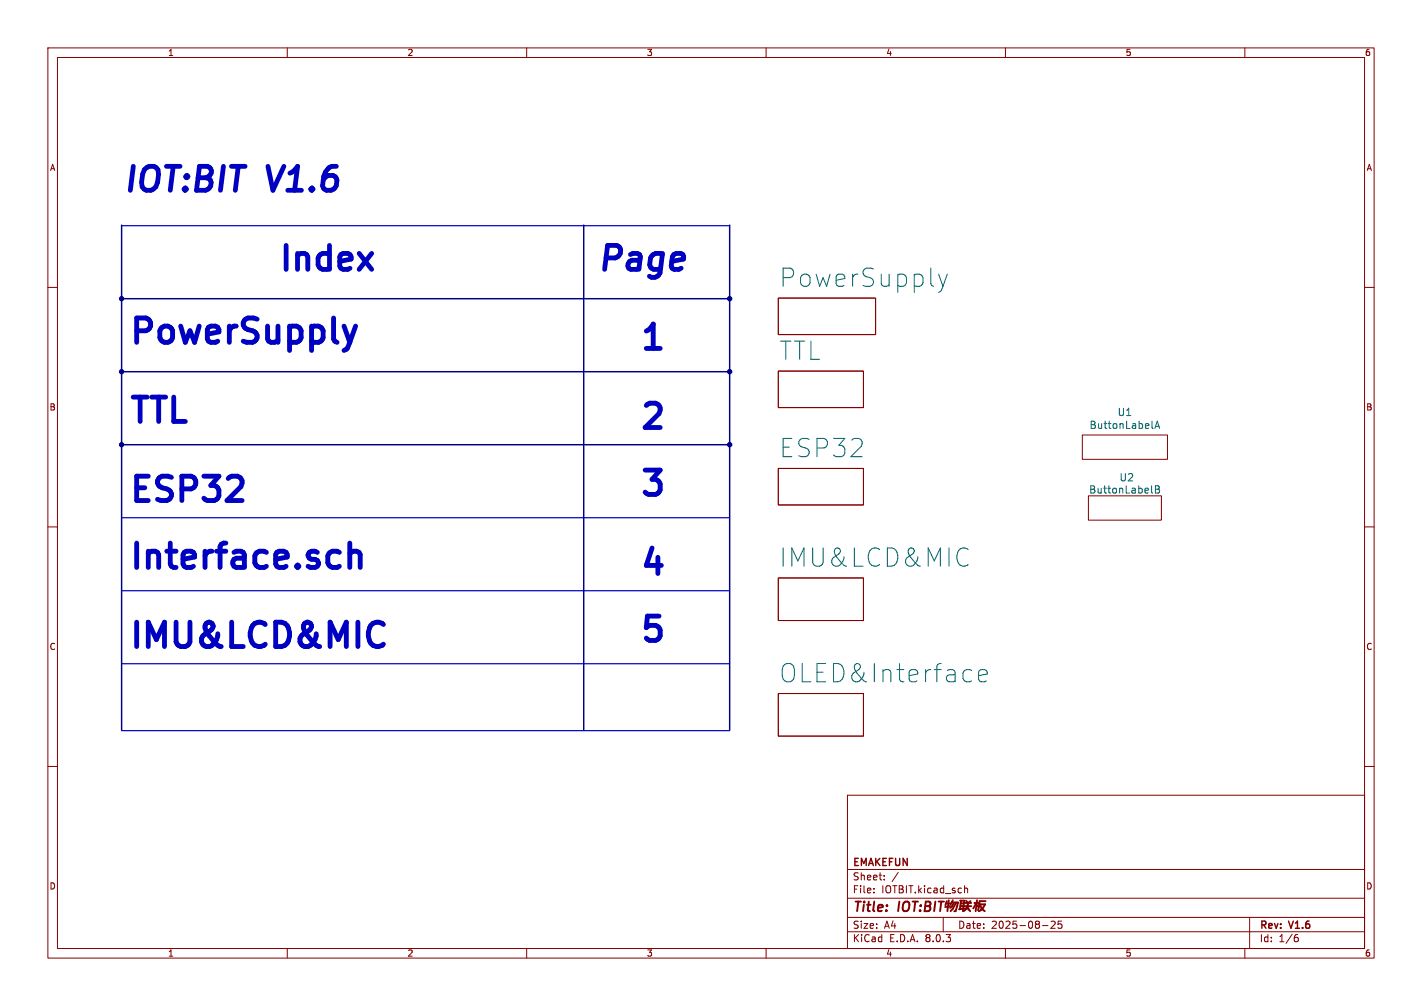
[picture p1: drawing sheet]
<svg xmlns="http://www.w3.org/2000/svg" width="297mm" height="210mm" viewBox="0 0 297 210" stroke-linecap="round" stroke-linejoin="round" font-family="sans-serif">
<g fill="none" stroke="#840000" stroke-width=".21">
<path d="M10 10h277v190h-277zM12 12h273v186h-273zM60 10v2M110 10v2M160 10v2M210 10v2M260 10v2M10 60h2M285 60h2M162.6 62.2h20.3v7.7h-20.3zM162.6 77.5h17.7v7.6h-17.7zM162.6 97.8h17.7v7.6h-17.7z"/>
<path d="M226.1 90.8h17.7v5.1h-17.7zM10 110h2M227.3 103.5h15.3v5.1h-15.3zM285 110h2M162.6 120.7h17.7v8.8h-17.7zM10 160h2M162.6 144.8h17.7v8.9h-17.7zM285 160h2M177 166h108v32h-108zM60 198v2M110 198v2M160 198v2"/>
<path d="M177 194.5h108M177 191.5h108M177 187.5h108M177 181.5h108M182.5 186.3v.1M182.5 185.5v.1M184.7 183.6v.1M184.7 182.8v.1M187.6 182.1l-1.3 2M197 191.5v3M201.5 184.9v1.5M201.5 185.5l.2-.1 .3 .1 .1 .9"/>
<path d="M210 198v2M217.7 193.2h1.2M219.5 192.4l.6-.1 .3 .4-.9 1.1h.9M221.7 192.3h-.7v.7l.2-.1h.5l.1 .3-.1 .5-.2 .1-.5-.1M260 198v2M261 191.5v6.5M270.6 195.7h.3l.3 .3-.1 .5-.5 .1M271 195.1l-.4 .1"/>
</g>
<g fill="none" stroke="#840000" stroke-width=".4">
<path d="M187.8 188.2l-.2 2M188.8 188.5a.69 .69 0 0 1 1.1 0 1.47 1.47 0 0 1-.6 1.7l-.6-.1a1.5 1.5 0 0 1 .1-1.6zM190.6 188.2h1.1M191.2 188.2l-.3 2M192.2 190v.2M192.3 189v.2M193.2 189.2h.7M193.4 188.2h.6l.3 .2v.4l-.4 .4 .3 .1a.58 .58 0 0 1-.3 .9h-.8zM195.4 188.2l-.3 2M196 188.2h1.2M196.6 188.2l-.3 2M197.7 188.6h.8"/>
<path d="M197.8 188.1l-.3 .9M198.2 187.9l-.3 2.3M198.4 189.2l-1 .2M198.8 188.4h1.3l-.5 1.8h-.3M199 187.9l-.5 1M199.2 188.4l-.3 .8-.5 .3M199.7 188.4l-.7 1.3-.5 .5M200.5 188h.9l-.3 2.2M200.6 189.2h.6M200.6 188.6h.7M200.7 188l-.2 1.7M201.4 189.6l-1.1 .2"/>
<path d="M201.4 189.2h1.5M201.6 188.5h1.2M201.8 188l.2 .3M201.8 189.6l-.5 .6M202.1 189.2l-.5 .7M202.1 188.9l-.3 .8M202.2 189.6l.4 .6M202.7 188.1l-.5 .4-.1 .8 .2 .6M203.5 188.5h.9M203.9 188.6l-.6 1M203.9 188.9l.4 .4M204.1 187.9l-.3 2.3"/>
<path d="M204.5 188.8h1.3l-1 1.2-.4 .2M204.7 188.8l.3 .8 .7 .6M205.8 188.1h-1.2l-.3 1.9"/>
</g>
<path d="M196 57.2l1 2.6M197 59.8l-.4 .9-.6 .3M197.9 57.2l-.9 2.6M241.2 89.4l.5-1.5 .5 1.5M241.3 89h.8M201.1 114.4l.9 .2 .2 .1M202.2 117.8l-.2 .2-.9 .2M241.3 101.4h.5l.3 .3-.3 .4 .3 .2 .1 .3-.3 .3h-.6zM241.3 102.1h.5M202.6 139.8l.3 .2M202.9 142.1l-.3 .2M204.4 141.1l1.8-.4-.2-.7-.3-.2h-.8l-.3 .2-.2 .3v1.5l.2 .3 .3 .2h.8l.3-.2" fill="none" stroke="#006464" stroke-width=".21"/>
<path d="M74.3 68.1l-1.2 3.4M73.1 113.4v5.1M73.1 115.6a1.26 1.26 0 0 1 2.1 .2v2.7M79.1 129.9l.7 .2 .3 .3M80.1 134.5l-.3 .2-.7 .3" fill="none" stroke="#0000c2" stroke-width="1"/>
<path d="M25.4 47.1h127M25.4 108.1h127M25.4 123.3h127M25.4 138.6h127M25.4 152.5h127" fill="none" stroke="#0000c2" stroke-width=".25"/>
<path d="M25.4 47v105.4M121.9 47v105.4M152.4 47v105.4M25.4 77.6h127M25.4 62.4h127M25.4 92.8h127" fill="none" stroke="#000084" stroke-width=".3"/>
<g fill="#000084" stroke="#000084" stroke-width=".21">
<circle cx="152.4" cy="62.4" r=".46"/>
<circle cx="25.4" cy="62.4" r=".46"/>
<circle cx="25.4" cy="92.8" r=".46"/>
<circle cx="25.4" cy="77.6" r=".46"/>
<circle cx="152.4" cy="92.8" r=".46"/>
<circle cx="152.4" cy="77.6" r=".46"/>
</g>
<g font-size="7.1" fill="#0000c2">
<text x="26.7" y="72.1">PowerSupply</text>
<text x="133.3" y="73.4">1</text>
<text x="26.7" y="88.7">TTL</text>
<text x="133.3" y="89.9">2</text>
<text x="26.7" y="105.2">ESP32</text>
<text x="133.3" y="103.9">3</text>
<text x="26.7" y="119.1">Interface.sch</text>
<text x="133.3" y="120.4">4</text>
<text x="26.7" y="135.6">IMU&amp;LCD&amp;MIC</text>
<text x="133.3" y="134.4">5</text>
</g>
<g font-size="7" fill="#0000c2">
<text x="25.4" y="40.4">IOT:BIT V1.6</text>
<text x="57.9" y="56.9">Index</text>
<text x="124.5" y="56.9">Page</text>
</g>
<g font-size="5.3" fill="#006464">
<text x="162.6" y="60.2">PowerSupply</text>
<text x="162.6" y="75.5">TTL</text>
<text x="162.6" y="95.8">ESP32</text>
<text x="162.6" y="118.7">IMU&amp;LCD&amp;MIC</text>
<text x="162.6" y="142.8">OLED&amp;Interface</text>
</g>
<text font-size="2.8" fill="#840000" x="178" y="190.9">Title:</text>
<g font-size="2.1" fill="#006464">
<text x="227.5" y="89.7">ButtonLabelA</text>
<text x="233.3" y="87">U1</text>
<text x="233.7" y="100.7">U2</text>
<text x="227.4" y="103.2">ButtonLabelB</text>
</g>
<g font-size="2.1" fill="#840000">
<text x="178" y="184">Sheet:</text>
<text x="178" y="181.2">EMAKEFUN</text>
<text x="178" y="186.7">File:</text>
<text x="184.1" y="186.7">IOTBIT.kicad_sch</text>
<text x="178" y="196.9">KiCad</text>
<text x="178" y="194.1">Size:</text>
<text x="184.7" y="194.1">A4</text>
<text x="185.7" y="196.9">E.D.A.</text>
<text x="193.3" y="196.9">8.0.3</text>
<text x="200" y="194.1">Date:</text>
<text x="207" y="194.1">2025-08-25</text>
<text x="263" y="194.3">Rev:</text>
<text x="263" y="196.9">Id:</text>
<text x="267.1" y="196.9">1/6</text>
<text x="269.4" y="194.3">V1.6</text>
</g>
<g font-size="1.8" fill="#840000">
<text x="35" y="11.9">1</text>
<text x="85" y="11.9">2</text>
<text x="135" y="11.9">3</text>
<text x="185" y="11.9">4</text>
<text x="235" y="11.9">5</text>
<text x="285" y="11.9">6</text>
<text x="10.3" y="35.9">A</text>
<text x="285.3" y="35.9">A</text>
<text x="10.3" y="85.9">B</text>
<text x="285.3" y="85.9">B</text>
<text x="10.3" y="135.9">C</text>
<text x="285.3" y="135.9">C</text>
<text x="10.3" y="185.9">D</text>
<text x="285.3" y="185.9">D</text>
<text x="35" y="199.9">1</text>
<text x="85" y="199.9">2</text>
<text x="135" y="199.9">3</text>
<text x="185" y="199.9">4</text>
<text x="235" y="199.9">5</text>
<text x="285" y="199.9">6</text>
</g>
</svg>
